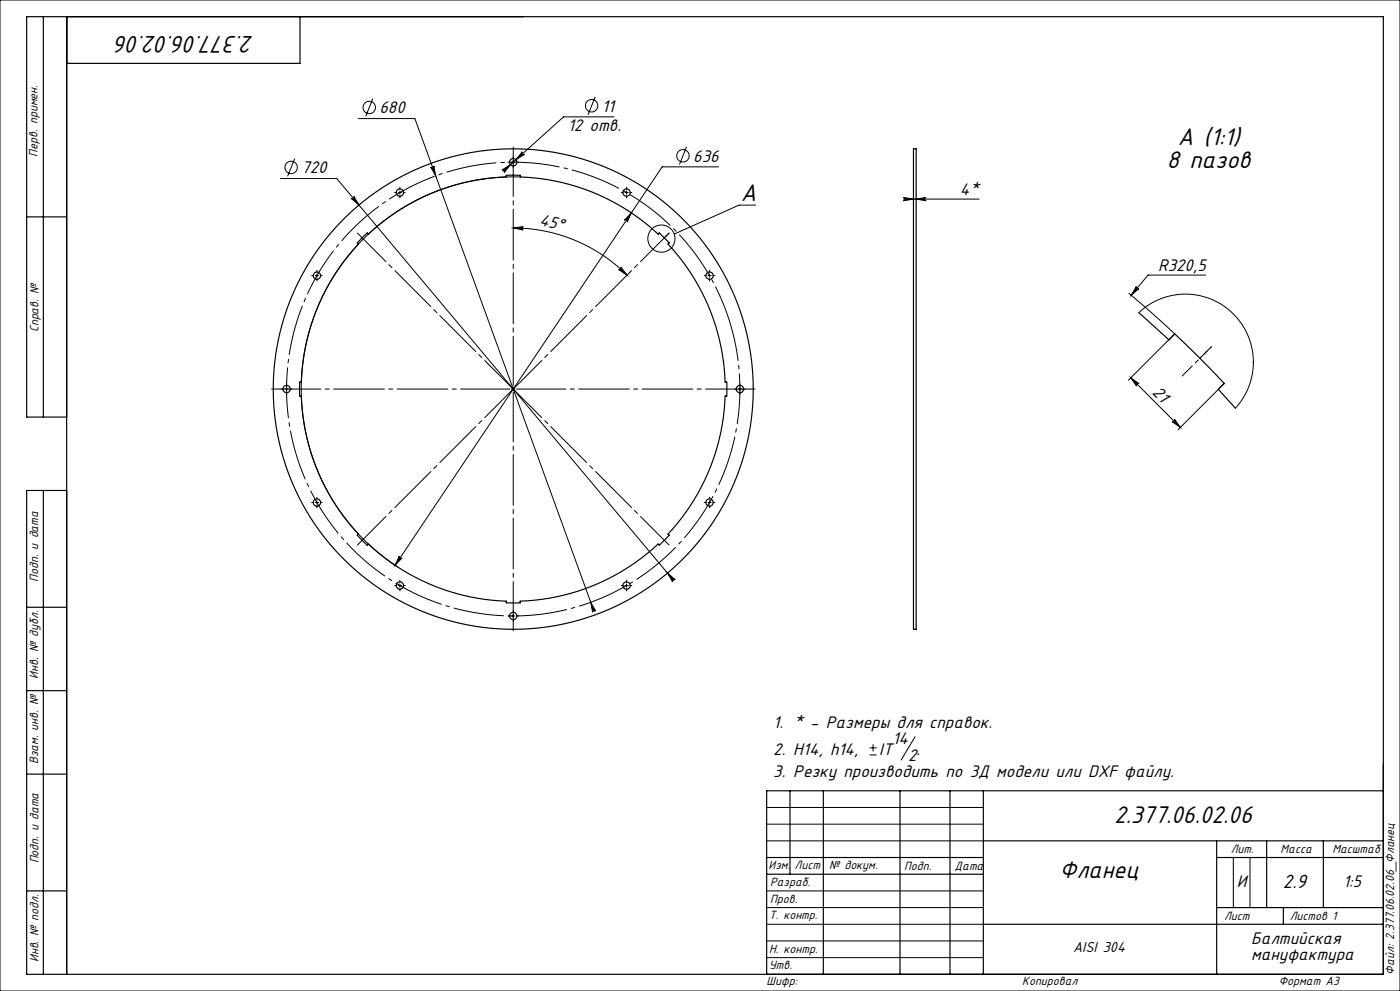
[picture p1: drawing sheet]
<svg xmlns="http://www.w3.org/2000/svg" width="420mm" height="297mm" viewBox="0 0 420 297" stroke-linecap="round" stroke-linejoin="round" font-family="sans-serif">
<g fill="none" stroke="#000" stroke-width=".3">
<path d="M0 0h420v297h-420zM107.5 35.5h17l53.8 147.8M111.8 29.6l-2.1 5.3M178.6 29l-2.2 5.4M184.2 35h-15.1l-18.2 16.3M84.1 53.5h16.9l101.2 120.6M88.4 47.5l-2.1 5.3M105.4 59.5a.5 .5 0 0 0 .7 0 .5 .5 0 0 0 0-.7l1.6 2.6zM119.5 57.7h1M120 57.2v1M129.2 50.1a.5 .5 0 0 0 .6 .2 .5 .5 0 0 0 .4-.6l.5 3zM150.6 51l2.6-1.7-1.9 2.4a.5 .5 0 0 0 0-.7 .5 .5 0 0 0-.7 0z"/>
<path d="M153.5 48.6h1M154 48.1v1M156.1 53a63.6 63.6 0 0 0-62.8 44.6 63.6 63.6 0 0 0 26.1 72.4M156.7 45.5a.5 .5 0 0 0 0 .7 .5 .5 0 0 0 .7 0l-2.6 1.7zM187.5 57.7h1M188 57.2v1M206 44l-2.2 5.3M215.6 50h-17l-80.1 119.4M271 59.7h22.7M271 59.2l3 .5-3 .5a.5 .5 0 0 0 .5-.5 .5 .5 0 0 0-.5-.5zM274.8 59.7l3-.5a.5 .5 0 0 0-.4 .5 .5 .5 0 0 0 .4 .5zM154 68.3l3-.4a.5 .5 0 0 0-.5 .5 .5 .5 0 0 0 .5 .5z"/>
<path d="M154 68.3a48.3 48.3 0 0 1 34.1 14.2M189.4 63.8l-1.3 2.8a.5 .5 0 0 0-.1-.7 .5 .5 0 0 0-.7 .1zM226.7 61.5h-5l-19.4 8.6M94.6 82.6h1M95.1 82.1v1M186.3 80l1.8 2.5-2.5-1.7a.5 .5 0 0 0 .7-.1 .5 .5 0 0 0 0-.7zM212.4 82.6h1M212.9 82.1v1M338.6 87.8l13.8 12.3-13.9 13.8M340.9 85.9a.5 .5 0 0 0 .1 .6 .5 .5 0 0 0 .7 0l-2.3 2zM341.6 93.7l3-2.3 3.6-1.8 3.7-1.1 3.9-.4 3.8 .4 3.8 1.2 3.5 1.9 3 2.4 2.5 3 1.9 3.5 1.2 3.6 .5 3.9-.3 3.9-1 3.8-1.7 3.5-2.4 3.1M361.7 82.4h-17.3l-5 6.1"/>
<path d="M85.5 116.6h1M86 116.1v1M153.5 116.6h1M153.6 116.2l.7 .8M154 116.1v1M154.3 116.2l-.7 .8M221.5 116.6h1M222 116.1v1M339.2 113.2l14.9 14.9M339.2 113.2l2.5 1.8a.5 .5 0 0 0-.7 0 .5 .5 0 0 0 0 .7zM367.3 114.9l-13.9 13.9M351.6 126.3a.5 .5 0 0 0 .7 0 .5 .5 0 0 0 0-.7l1.8 2.5z"/>
<path d="M94.6 150.6h1M95.1 150.1v1M212.4 150.6h1M212.9 150.1v1M119.5 175.5h1M119.8 166.6a.5 .5 0 0 0 .1 .7 .5 .5 0 0 0 .7-.1l-2.1 2.2zM120 175v1M187.5 175.5h1M188 175v1M200.3 171.8l2.3 1.9a.5 .5 0 0 0-.7 0 .5 .5 0 0 0-.1 .7zM153.5 184.6h1M154 184.1v1"/>
<path d="M177.2 180.5l1.5 2.7a.5 .5 0 0 0-.6-.3 .5 .5 0 0 0-.3 .6zM260.9 226.3h2.1M260.9 224.1h2.1M261.9 223.1v2.1M274.5 220.8l-4.2 7M230 242h65M230 247h65M230 252h65M370 257v15M375 257v15M230 277h65M230 272h65"/>
<path d="M230 267h65M230 287h65M230 282h65"/>
<circle cx="110.8" cy="32.2" r="1.86"/>
<circle cx="177.5" cy="31.7" r="1.86"/>
<circle cx="87.3" cy="50.2" r="1.86"/>
<circle cx="204.9" cy="46.7" r="1.86"/>
<circle cx="198.4" cy="71.5" r="4.1"/>
</g>
<path d="M219 96.7a68 68 0 0 0-113.9-27.3 68 68 0 0 0 31.3 112.9 68 68 0 0 0 83.5-82.1l-.9-3.5" fill="none" stroke="#000" stroke-width=".3" stroke-dasharray="15.2 1.3 1.3 1.3" stroke-dashoffset="3.5" stroke-linecap="butt"/>
<path d="M153 116.6h-71.5M154 115.6v-71.5M154 117.6v71.5M155 116.6h71.5" fill="none" stroke="#000" stroke-width=".3" stroke-dasharray="15.2 1.3 1.3 1.3" stroke-dashoffset=".4"/>
<g fill="none" stroke="#000" stroke-width=".3" stroke-dasharray="15.2 1.3 1.3 1.3">
<path d="M119 57.7h-.6M120 56.7v-.6M120 58.7v.6M121 57.7h.6M153 48.6h-.6M154 47.6v-.6M154 49.6v.6M155 48.6h.6M187 57.7h-.6M188 56.7v-.6M188 58.7v.6M189 57.7h.6"/>
<path d="M199.3 71.3l1.4-1.4M94.1 82.6h-.6M95.1 81.6v-.6M95.1 83.6v.6M96.1 82.6h.6M211.9 82.6h-.6M212.9 81.6v-.6M212.9 83.6v.6M213.9 82.6h.6M85 116.6h-.6M86 115.6v-.6M86 117.6v.6"/>
<path d="M87 116.6h.6M221 116.6h-.6M222 115.6v-.6M222 117.6v.6M223 116.6h.6M94.1 150.6h-.6M95.1 149.6v-.6M95.1 151.6v.6M96.1 150.6h.6M211.9 150.6h-.6M212.9 149.6v-.6M212.9 151.6v.6"/>
<path d="M213.9 150.6h.6M119 175.5h-.6M120 174.5v-.6M120 176.5v.6M121 175.5h.6M187 175.5h-.6M188 174.5v-.6M188 176.5v.6M189 175.5h.6M153 184.6h-.6M154 183.6v-.6M154 185.6v.6"/>
<path d="M155 184.6h.6"/>
</g>
<path d="M107.2 69.9l46.8 46.7M200.7 69.9l-46.7 46.7M107.2 163.3l46.8-46.7M200.7 163.3l-46.7-46.7" fill="none" stroke="#000" stroke-width=".3" stroke-dasharray="15.2 1.3 1.3 1.3" stroke-dashoffset="3.1"/>
<path d="M360 107.4l3.4-3.5" fill="none" stroke="#000" stroke-width=".3" stroke-dasharray="15.2 1.3 1.3 1.3" stroke-dashoffset="14.7"/>
<path d="M363.4 103.9l-8.8 8.8" fill="none" stroke="#000" stroke-width=".3" stroke-dasharray="15.2 1.3 1.3 1.3" stroke-dashoffset="11"/>
<g fill="none" stroke="#000" stroke-width=".35">
<path d="M13 5v120M20 5v287M90 5v14h-70M274 44.6h.8v144h-.8zM8 65h12M108.6 71.3l1.6-1.5 .3 .4a63.6 63.6 0 0 1 41.4-17.2v-.5h2h2.2v.5a63.6 63.6 0 0 1 41.3 17.2l.4-.4 1.5 1.5 1.5 1.5-.4 .3a63.6 63.6 0 0 1 17.1 41.4h.5l.1 2.1-.1 2.1h-.5a63.6 63.6 0 0 1-17.1 41.4l.4 .3-1.5 1.5-1.5 1.5-.4-.4a63.6 63.6 0 0 1-41.3 17.2v.5h-2.1h-2.1v-.5a63.6 63.6 0 0 1-41.4-17.2l-.3 .4-1.6-1.5-1.4-1.5 .3-.3a63.6 63.6 0 0 1-17.1-41.4h-.5v-2.1v-2.1h.5a63.6 63.6 0 0 1 17.1-41.4l-.3-.3zM341.6 93.7l9.1 8.2 1.7-1.8 5.7 5.4 9.2 9.4-1.8 1.7 5.1 5.7M20 125h-12v-120h407v287h-407v-145h12M13 147v145M8 182h12M8 207h12M8 232h12"/>
<path d="M237 237v25M247 237v55M270 237v55M285 237v55M295 237v55M415 237h-185v55M230 257h65M295 252h120M365 252v40M365 257h50M380 252v20M397 252v20"/>
<path d="M8 267h12M230 262h65M295 277h120M365 272h50M385 272v5"/>
<circle cx="120" cy="57.7" r="1.1"/>
<circle cx="154" cy="48.6" r="1.1"/>
<circle cx="188" cy="57.7" r="1.1"/>
<circle cx="95.1" cy="82.6" r="1.1"/>
<circle cx="212.9" cy="82.6" r="1.1"/>
<circle cx="86" cy="116.6" r="1.1"/>
<circle cx="154" cy="116.6" r="72"/>
<circle cx="222" cy="116.6" r="1.1"/>
<circle cx="95.1" cy="150.6" r="1.1"/>
<circle cx="212.9" cy="150.6" r="1.1"/>
<circle cx="120" cy="175.5" r="1.1"/>
<circle cx="188" cy="175.5" r="1.1"/>
<circle cx="154" cy="184.6" r="1.1"/>
</g>
<g fill="#000">
<path d="M186.3 80l1.8 2.5-2.5-1.7a.5 .5 0 0 0 .7-.1 .5 .5 0 0 0 0-.7zM154 68.3l3-.4a.5 .5 0 0 0-.5 .5 .5 .5 0 0 0 .5 .5z"/>
<path d="M339.2 113.2l2.5 1.8a.5 .5 0 0 0-.7 0 .5 .5 0 0 0 0 .7zM351.6 126.3a.5 .5 0 0 0 .7 0 .5 .5 0 0 0 0-.7l1.8 2.5z"/>
<path d="M119.8 166.6l-1.3 2.8 2.1-2.2a.5 .5 0 0 1-.7 .1 .5 .5 0 0 1-.1-.7zM189.4 63.8l-2.1 2.2a.5 .5 0 0 1 .7-.1 .5 .5 0 0 1 .1 .7zM200.3 171.8l1.5 2.6a.5 .5 0 0 1 .1-.7 .5 .5 0 0 1 .7 0zM105.4 59.5l2.3 1.9-1.6-2.6a.5 .5 0 0 1 0 .7 .5 .5 0 0 1-.7 0zM150.6 51a.5 .5 0 0 1 .7 0 .5 .5 0 0 1 0 .7l1.9-2.4zM156.7 45.5l-1.9 2.4 2.6-1.7a.5 .5 0 0 1-.7 0 .5 .5 0 0 1 0-.7zM271 59.2l3 .5-3 .5a.5 .5 0 0 0 .5-.5 .5 .5 0 0 0-.5-.5zM274.8 59.7l3-.5a.5 .5 0 0 0-.4 .5 .5 .5 0 0 0 .4 .5zM340.9 85.9l-1.5 2.6 2.3-2a.5 .5 0 0 1-.7 0 .5 .5 0 0 1-.1-.6z"/>
<path d="M177.2 180.5l.6 3a.5 .5 0 0 1 .3-.6 .5 .5 0 0 1 .6 .3zM129.2 50.1l1.5 2.6-.5-3a.5 .5 0 0 1-.4 .6 .5 .5 0 0 1-.6-.2z"/>
</g>
<g font-size="8">
<text x="76.2" y="10.7" transform="rotate(-180 76.2 10.7)">2.377.06.02.06</text>
<text x="353.3" y="43.4">A (1:1)</text>
<text x="350.1" y="50.4">8 пазов</text>
<text x="222.2" y="60.2">A</text>
<text x="334.2" y="246.6">2.377.06.02.06</text>
<text x="317.8" y="263.1">Фланец</text>
</g>
<text font-size="6.4" x="384.9" y="266">2.9</text>
<g font-size="5.6">
<text x="113.9" y="33.9">680</text>
<text x="180.6" y="33.4">11</text>
<text x="170.4" y="39.4">12 отв.</text>
<text x="90.4" y="51.9">720</text>
<text x="208" y="48.4">636</text>
<text x="287.9" y="58.4">4*</text>
<text x="161.6" y="67.5" transform="rotate(13 161.6 67.5)">45°</text>
<text x="347.4" y="81.2">R320,5</text>
<text x="345.4" y="117.6" transform="rotate(45 345.4 117.6)">21</text>
<text x="232" y="218.1">1. * - Размеры для справок.</text>
<text x="232" y="226.2">2. Н14, h14,</text>
<text x="263.7" y="226.2">IT</text>
<text x="267.7" y="223">14</text>
<text x="272.4" y="227.9">2</text>
<text x="275" y="226.2">.</text>
<text x="232" y="232.8">3. Резку производить по 3Д модели или DXF файлу.</text>
<text x="371.1" y="265.7">И</text>
<text x="403" y="265.8">1:5</text>
<text x="375.4" y="282.8">Балтийская</text>
<text x="375.4" y="287.7">мануфактура</text>
</g>
<text font-size="4.8" x="321.9" y="285.4">AISI 304</text>
<g font-size="4">
<text x="11.3" y="46.9" transform="rotate(-90 11.3 46.9)">Перв. примен.</text>
<text x="11.5" y="99.6" transform="rotate(-90 11.5 99.6)">Справ. №</text>
<text x="11.4" y="174.4" transform="rotate(-90 11.4 174.4)">Подп. и дата</text>
<text x="11.5" y="203.4" transform="rotate(-90 11.5 203.4)">Инв. № дубл.</text>
<text x="11.5" y="229" transform="rotate(-90 11.5 229)">Взам. инв. №</text>
<text x="369.2" y="255.6">Лит.</text>
<text x="384.2" y="255.6">Масса</text>
<text x="399.7" y="255.6">Масштаб</text>
<text x="11.5" y="258.8" transform="rotate(-90 11.5 258.8)">Подп. и дата</text>
<text x="230.6" y="260.5">Изм.</text>
<text x="238.4" y="260.5">Лист</text>
<text x="248.7" y="260.5">№ докум.</text>
<text x="271.3" y="260.6">Подп.</text>
<text x="286.4" y="260.6">Дата</text>
<text x="231" y="265.6">Разраб.</text>
<text x="230.7" y="275.4">Т. контр.</text>
<text x="231" y="270.8">Пров.</text>
<text x="367.2" y="275.6">Лист</text>
<text x="386.9" y="275.6">Листов 1</text>
<text x="230.7" y="285.6">Н. контр.</text>
<text x="11.5" y="288.4" transform="rotate(-90 11.5 288.4)">Инв. № подл.</text>
<text x="230.7" y="290.4">Утв.</text>
<text x="418.3" y="292.1" transform="rotate(-90 418.3 292.1)">Файл: 2.377.06.02.06_Фланец</text>
<text x="230" y="295.3">Шифр:</text>
<text x="306.7" y="295.3">Копировал</text>
<text x="383.6" y="295.1">Формат A3</text>
</g>
</svg>
